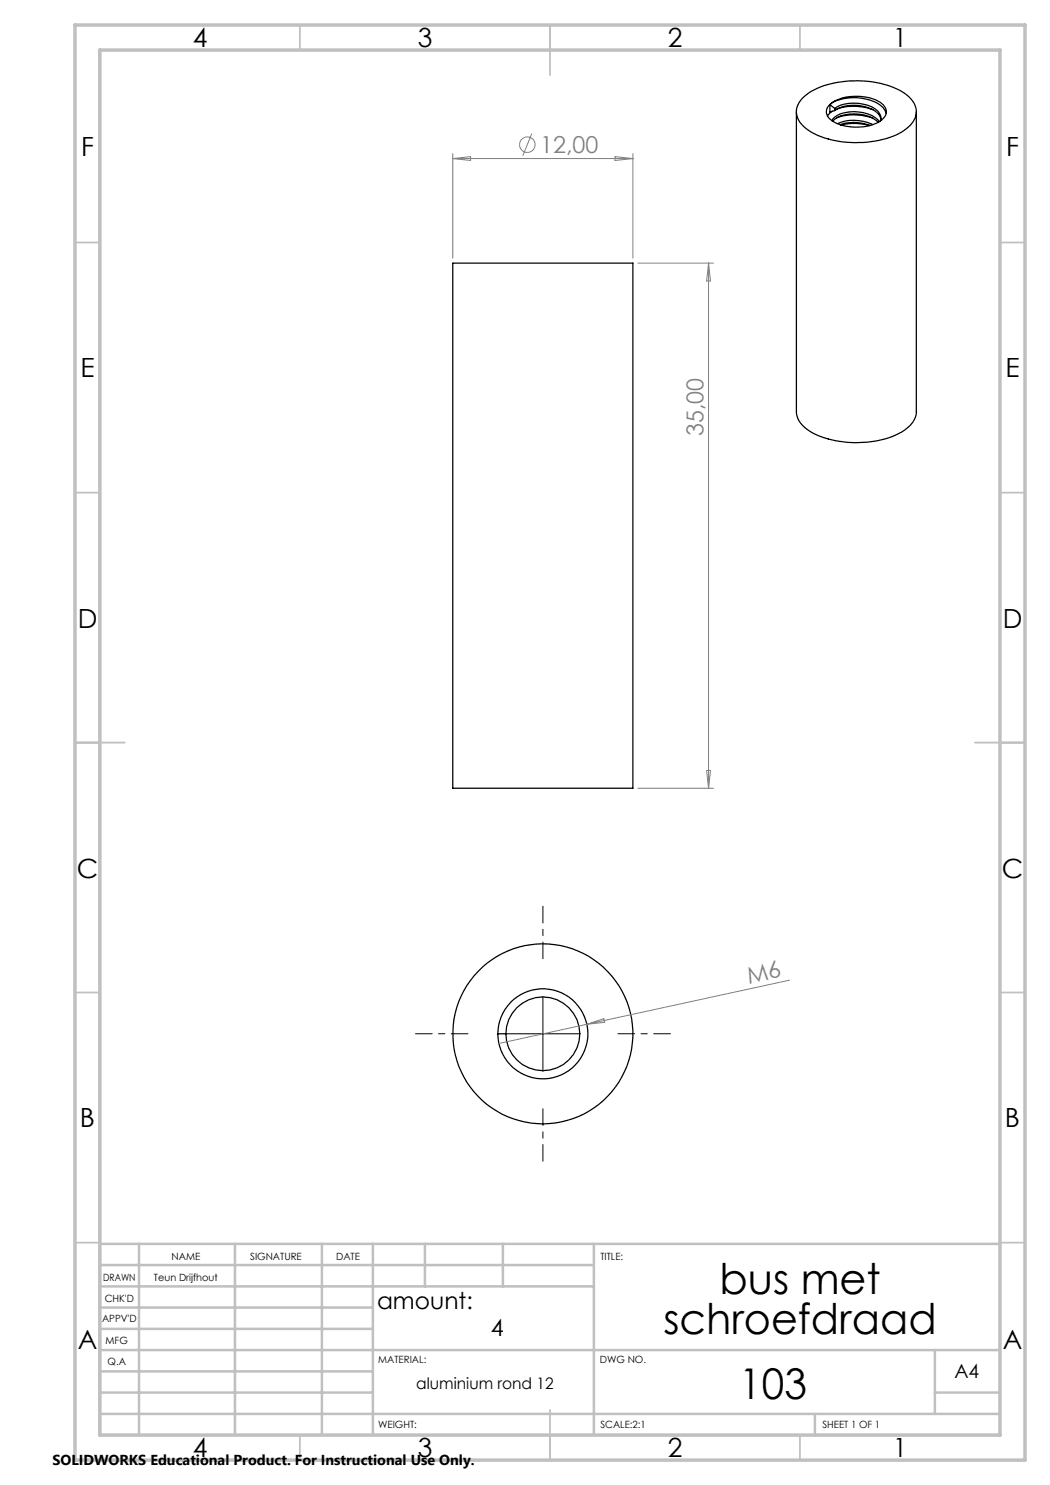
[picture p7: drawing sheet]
<svg xmlns="http://www.w3.org/2000/svg" width="210mm" height="297mm" viewBox="0 0 210 297" stroke-linecap="round" stroke-linejoin="round" font-family="sans-serif">
<g fill="none" stroke="#000" stroke-width=".25">
<path d="M160.5 19.6a14.8 14.8 0 0 1 10.2-3.4 17.1 17.1 0 0 1 10.8 2.9 3.8 3.8 0 0 1 .2 6.3 16.2 16.2 0 0 1-10.6 3.1 15.5 15.5 0 0 1-10.4-3.3 3.7 3.7 0 0 1-.2-5.6zM159.3 22.4v59.9a5.1 5.1 0 0 0 3.2 4.3 20.4 20.4 0 0 0 17.8-.2 5.2 5.2 0 0 0 3-4.1v-59.9M166 20.9a8.7 8.7 0 0 1 7.3-1.5 5.1 5.1 0 0 1 3.9 2.4 2.3 2.3 0 0 1-1.6 2.7 10 10 0 0 1-9.4-.5 1.85 1.85 0 0 1-.2-3.1zM166 20.9a8.8 8.8 0 0 1 7.2-1.1 5.1 5.1 0 0 1 4 2.8v.1M166 20.9v1.5l.9-.3M166 20.9l.9 .8M166.4 24.2a3.8 3.8 0 0 1 3.4-1.8 6.7 6.7 0 0 1 6.1 1.9M166.4 22.3l-.9 .9M166.5 24.2a6.7 6.7 0 0 1 6.2-1.2 5.3 5.3 0 0 1 2.9 1.4M166.9 21.7a7.9 7.9 0 0 1 7.5-.3 2.67 2.67 0 0 1 1.8 2.5l-.1 .3M166.9 22.1a7.7 7.7 0 0 1 8.7 .6l.6 1M166.9 21.7v.4"/>
<path d="M167.4 21.8a10.8 10.8 0 0 1 7.2 .1M167.4 23.6a10.2 10.2 0 0 1 7.2 .1M167.5 24.7a8.4 8.4 0 0 1 7.1 .2M168 24.9a8.6 8.6 0 0 1 6 .2M168.2 25l.4-.1a10.8 10.8 0 0 1 5.2 .2M90.6 52.6h36v105.1h-36zM99.6 206.8h1.6"/>
<circle cx="108.6" cy="206.8" r="9"/>
<circle cx="108.6" cy="206.8" r="7.4"/>
<circle cx="108.6" cy="206.8" r="18"/>
</g>
<g fill="none" stroke="#808080" stroke-width=".2">
<path d="M90.6 30.7v20.9M90.6 31.7h36M90.6 31.7l3.5-.4v.8zM106.4 26.7l-1.8 4.4M123 31.3l3.6 .4-3.6 .4zM126.6 30.7v20.9M127.6 52.6h15.1M141.7 52.6v105.1M141.7 52.6l.4 3.6h-.8zM127.6 157.7h15.1M141.3 154.1h.8l-.4 3.6zM157.9 196l-40.5 8.9"/>
<path d="M117.4 204.9l-17.6 3.8M117.4 204.9l3.4-1.2 .1 .8z"/>
<circle cx="105.5" cy="28.9" r="1.56"/>
</g>
<path d="M108.6 191.8v-10.5M93.6 206.8h-10.5M123.6 206.8h10.5M108.6 221.8v10.5" fill="none" stroke="#000" stroke-width=".2" stroke-dasharray="15.2 1.3 1.3 1.3" stroke-dashoffset="11.9"/>
<path d="M108.6 199.3v15M101.1 206.8h15" fill="none" stroke="#000" stroke-width=".2"/>
<g fill="none" stroke="#c0c0c0" stroke-width=".35">
<path d="M60 5v5M110 5v10M160 5v5M15 48.5h5M200 48.5h5M15 98.5h5M200 98.5h5M15 148.5h10M195 148.5h10M15 198.5h5M200 198.5h5M15 248.5h5"/>
<path d="M200 248.5h5M60 287v5M110 282v10M160 287v5"/>
</g>
<g fill="none" stroke="#c0c0c0" stroke-width=".5">
<path d="M20 231.8v55.2M20 248.8h180M20 257.3h98.8M20 253h98.8M27.8 248.8v38.2M47 248.8v38.2M64.4 248.8v38.2M74.6 248.8v38.2M85 248.8v8.5M100.6 248.8v8.5M118.8 248.8v38.2M20 265.8h54.6"/>
<path d="M20 261.5h54.6M20 278.5h54.6M20 274.3h54.6M20 270h180M187 278.5h13M187 270v12.8M20 282.8h180M163 282.8v4.2"/>
</g>
<path d="M15 5h190v287h-190zM20 10h180v277h-180z" fill="none" stroke="#c0c0c0" stroke-width=".7"/>
<g font-size="8.5">
<text x="143.9" y="258.8">bus met</text>
<text x="132.7" y="266.9">schroefdraad</text>
<text x="147.9" y="279.7">103</text>
</g>
<g font-size="5.3">
<text x="38.5" y="9.5">4</text>
<text x="83.5" y="9.5">3</text>
<text x="133.6" y="9.5">2</text>
<text x="178.6" y="9.5">1</text>
<text x="16.2" y="31.2">F</text>
<text x="201.2" y="31.2">F</text>
<text x="16.1" y="75.5">E</text>
<text x="201.1" y="75.5">E</text>
<text x="15.5" y="125.5">D</text>
<text x="200.5" y="125.5">D</text>
<text x="15.4" y="175.5">C</text>
<text x="200.4" y="175.5">C</text>
<text x="16" y="225.5">B</text>
<text x="201" y="225.5">B</text>
<text x="15.5" y="269.7">A</text>
<text x="200.5" y="269.7">A</text>
<text x="38.5" y="291.5">4</text>
<text x="83.5" y="291.5">3</text>
<text x="133.6" y="291.5">2</text>
<text x="178.6" y="291.5">1</text>
</g>
<g font-size="4.7" fill="#808080">
<text x="108.1" y="30.6">12,00</text>
<text x="140.7" y="87.2" transform="rotate(-90 140.7 87.2)">35,00</text>
<text x="149.7" y="196.8" transform="rotate(-12 149.7 196.8)">M6</text>
</g>
<g font-size="4.7">
<text x="75.4" y="261.7">amount:</text>
<text x="98.2" y="267.1">4</text>
</g>
<text font-size="3.9" x="190.9" y="275.5">A4</text>
<text font-size="3.2" x="83.3" y="277.9">aluminium rond 12</text>
<text font-size="2.9" x="10.5" y="292.9">SOLIDWORKS Educational Product. For Instructional Use Only.</text>
<g font-size="2">
<text x="34.3" y="252">NAME</text>
<text x="50" y="251.9">SIGNATURE</text>
<text x="67.2" y="251.9">DATE</text>
<text x="120.1" y="251.9">TITLE:</text>
<text x="20.6" y="256.1">DRAWN</text>
<text x="30.8" y="256.1">Teun Drijfhout</text>
<text x="20.9" y="260.3">CHK'D</text>
<text x="20.4" y="264.4">APPV'D</text>
<text x="21.1" y="268.8">MFG</text>
<text x="21.5" y="273">Q.A</text>
<text x="75.6" y="272.5">MATERIAL:</text>
<text x="120" y="272.5">DWG NO.</text>
<text x="75.6" y="285.5">WEIGHT:</text>
<text x="120.1" y="285.6">SCALE:2:1</text>
<text x="164.5" y="285.6">SHEET 1 OF 1</text>
</g>
</svg>
